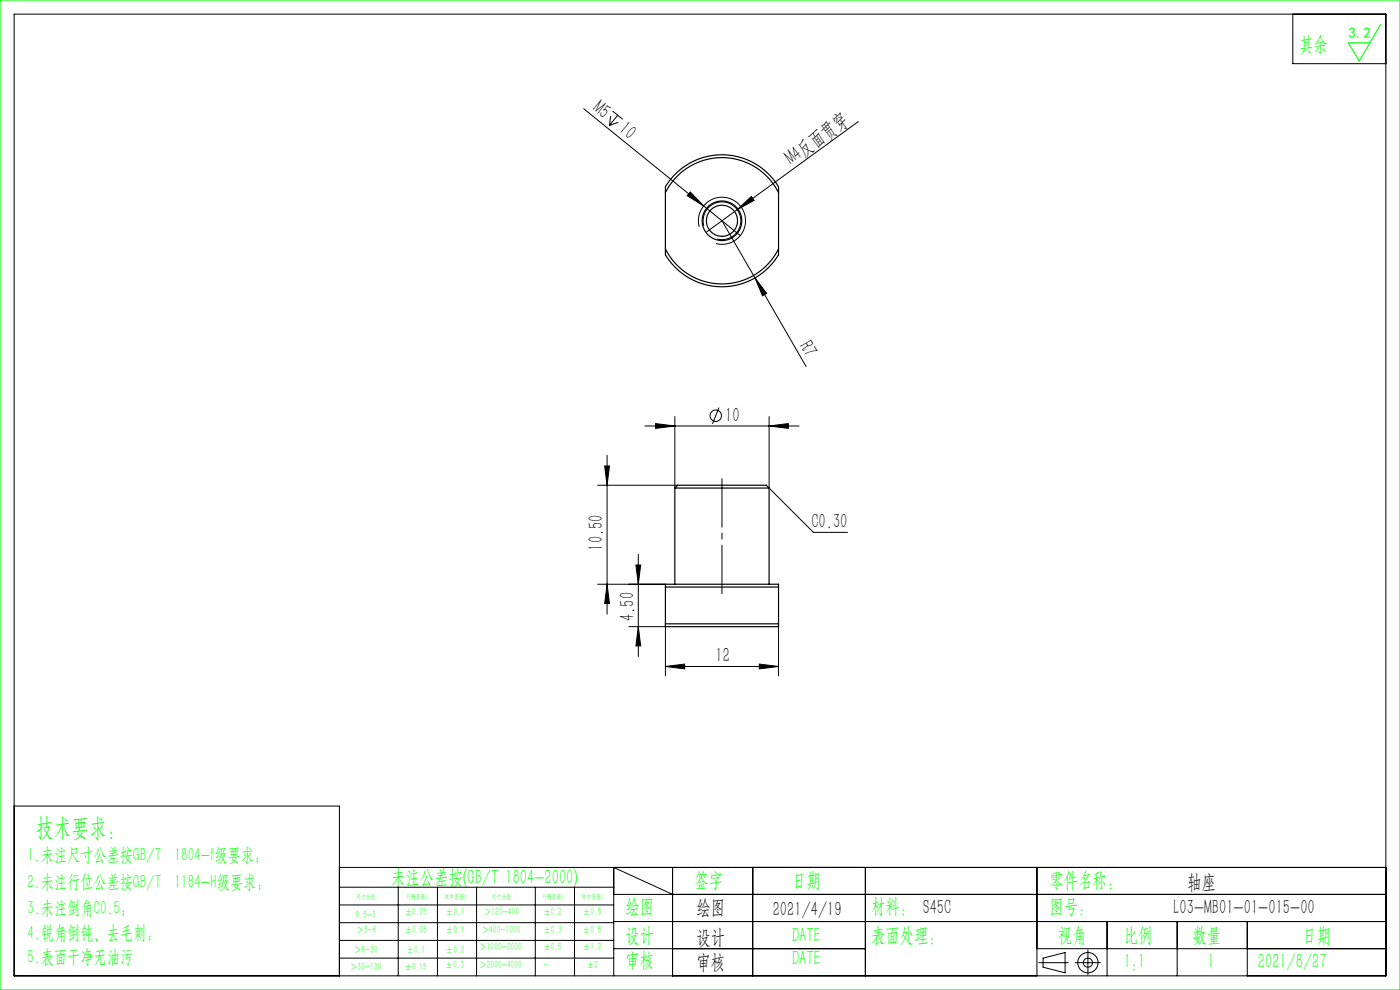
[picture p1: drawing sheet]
<svg xmlns="http://www.w3.org/2000/svg" width="297mm" height="210mm" viewBox="0 0 297 210" stroke-linecap="round" stroke-linejoin="round" font-family="sans-serif">
<g fill="none" stroke="#000" stroke-width=".21">
<path d="M3 3h291v204h-291zM274.3 3v10.5h19.7M123.8 23.1l25.5 20.6M129.5 24.6l-.2 2M130 23.6l2.1 1.7M131 24.4l-1.7 2.2M131.2 26l-1.9 .6M182.1 25.8l-32.2 23.4M146.4 40.7l2.9 3-3.5-2.2zM148.3 48.1a5 5 0 0 1 4.4-6.3 5 5 0 0 1 5.4 5.5 5 5 0 0 1-6.2 4.4M149.3 43.7l7.7 6.3M149.3 47.9a4 4 0 0 1 3.5-5.1 4 4 0 0 1 4.3 4.4 4 4 0 0 1-5 3.5"/>
<path d="M153.2 46.8l7 12.2M156.4 44.5l3-2.8 .6 .8zM160.2 59l2.4 3.2-.8 .5zM160.2 59l10.8 18.7M128.3 98.8h1l-.5 4.1zM128.8 96.6v33.7M136.8 90.4h32.7M139.1 89.9l4.1 .5-4.1 .5zM143.2 88.4v15.1M152.5 86.4l-1.4 3.5M163.2 90.4l4-.5v1zM163.2 88.4v15.1l9.4 9.4h7.2"/>
<path d="M126.8 102.9h17M134.9 119.8h1l-.5 4.1zM135.4 117.6v21.7M126.8 123.9h14.4M128.8 123.9l.5 4.1h-1zM133.4 132.9h7.8M135.4 132.9l.5 4.1h-1zM141.2 132.3v11.1M165.2 132.3v11.1M141.2 141.4l4-.5v1zM141.2 141.4h24M161.1 140.9l4.1 .5-4.1 .5z"/>
<path d="M3 171h69v36M72 184h222M72 188.2h58.2M72 192h58.2M72 195.7h58.2M72 199.5h58.2M84.5 188.2v18.8M92.8 188.2v18.8M101.1 188.2v18.8M113.6 188.2v18.8M121.9 188.2v18.8M130.2 189.7h163.8"/>
<path d="M130.2 195.5h163.8M142.7 189.7l-12.5-5.7v23M142.7 184v23M159.7 184v23M183.6 184v23M220 184v23M234.9 195.5v11.5M249.7 195.5v11.5M264.6 195.5v11.5M72 203.2h58.2M130.2 201.2h53.4M220 201.2h74"/>
<path d="M220.4 204.2h6.2M221.3 203.2l4.7-1.1v4.3l-4.7-1.2zM228.1 204.2h5.3M230.8 201.5v5.3"/>
<circle cx="151.8" cy="88.2" r="1.21"/>
<circle cx="230.8" cy="204.2" r="2.15"/>
<circle cx="230.8" cy="204.2" r=".96"/>
</g>
<path d="M153.2 125.9v-24.4" fill="none" stroke="#000" stroke-width=".21" stroke-dasharray="30.5 1.3 1.3 1.3" stroke-dashoffset="20.2"/>
<path d="M0 0h297v210h-297zM292.9 5.2l-4.5 7.7-2.4-3.8h4.6" fill="none" stroke="#0f0" stroke-width=".25"/>
<g fill="#000">
<path d="M146.4 40.7l2.9 3-3.5-2.2zM156.4 44.5l3-2.8 .6 .8zM160.2 59l2.4 3.2-.8 .5z"/>
<path d="M134.9 119.8h1l-.5 4.1zM135.4 132.9l.5 4.1h-1zM128.3 98.8h1l-.5 4.1zM128.8 123.9l.5 4.1h-1z"/>
<path d="M141.2 141.4l4-.5v1zM161.1 140.9l4.1 .5-4.1 .5zM139.1 89.9l4.1 .5-4.1 .5zM163.2 90.4l4-.5v1z"/>
</g>
<g fill="none" stroke="#000" stroke-width=".25">
<path d="M143.5 36.7a14 14 0 0 1 21.7 2.9v13.2a2.33 2.33 0 0 1-.9 2.5 14 14 0 0 1-23.1-1.3v-14.4l1.2-1.8zM141.2 40.9a13.4 13.4 0 0 1 12-7.5 13.4 13.4 0 0 1 12 7.5M141.2 52.8a13.4 13.4 0 0 0 12 7.4 13.4 13.4 0 0 0 12-7.4M143.2 103.5l.6-.6h18.8l.6 .6M143.2 103.5h20M143.2 103.5v20.4M163.2 103.5v20.4M141.2 123.9h24v9h-24zM141.2 124.5h24M141.2 132.3h24"/>
<circle cx="153.2" cy="46.8" r="3.3"/>
<circle cx="153.2" cy="46.8" r="4.2"/>
</g>
<text font-size="5.4" fill="#0f0" x="7.7" y="177.2">技术要求：</text>
<g font-size="4.4" fill="#0f0">
<text x="275.6" y="10.8">其余</text>
<text x="83" y="187.5">未注公差按(GB/T 1804-2000)</text>
<text x="147.3" y="188">签字</text>
<text x="168" y="188">日期</text>
<text x="222.6" y="188">零件名称：</text>
<text x="132.7" y="193.6">绘图</text>
<text x="184.8" y="193.6">材料： S45C</text>
<text x="222.6" y="193.6">图号：</text>
<text x="132.7" y="199.8">设计</text>
<text x="168" y="199.8">DATE</text>
<text x="184.8" y="199.8">表面处理：</text>
<text x="224.4" y="199.8">视角</text>
<text x="238.4" y="199.8">比例</text>
<text x="253" y="199.8">数量</text>
<text x="276.3" y="199.8">日期</text>
<text x="132.7" y="205.1">审核</text>
<text x="168" y="204.6">DATE</text>
<text x="238.4" y="205.3">1:1</text>
<text x="256.2" y="205.3">1</text>
<text x="266.9" y="205.3">2021/8/27</text>
</g>
<g font-size="4.4">
<text x="125.6" y="23.4" transform="rotate(39 125.6 23.4)">M5</text>
<text x="131.1" y="27.8" transform="rotate(39 131.1 27.8)">10</text>
<text x="167.9" y="35.1" transform="rotate(-36 167.9 35.1)">M4反面贯穿</text>
<text x="169.5" y="73.3" transform="rotate(60 169.5 73.3)">R7</text>
<text x="153.8" y="89.5">10</text>
<text x="172.1" y="112.1">C0.30</text>
<text x="127.9" y="116.8" transform="rotate(-90 127.9 116.8)">10.50</text>
<text x="134.5" y="131.7" transform="rotate(-90 134.5 131.7)">4.50</text>
<text x="151.8" y="140.5">12</text>
<text x="251.8" y="188.6">轴座</text>
<text x="147.8" y="194">绘图</text>
<text x="163.9" y="194.3">2021/4/19</text>
<text x="249" y="194">L03-MB01-01-015-00</text>
<text x="147.8" y="200.2">设计</text>
<text x="147.8" y="205.5">审核</text>
</g>
<g font-size="4" fill="#0f0">
<text x="5.9" y="182.6">1.未注尺寸公差按GB/T 1804-f级要求；</text>
<text x="5.9" y="188.4">2.未注行位公差按GB/T 1184-H级要求；</text>
<text x="5.9" y="193.9">3.未注倒角C0.5；</text>
<text x="5.9" y="199.2">4.锐角倒钝、去毛刺；</text>
<text x="5.9" y="204.2">5.表面干净无油污</text>
</g>
<text font-size="3.2" fill="#0f0" x="286.1" y="8">3.2</text>
<g font-size="2.3" fill="#0f0">
<text x="75.5" y="194.7">0.5-3</text>
<text x="75.6" y="198">＞3-6</text>
<text x="85.9" y="194.2">±0.05</text>
<text x="85.9" y="198">±0.05</text>
<text x="94.6" y="194.2">±0.1</text>
<text x="94.6" y="198">±0.1</text>
<text x="102.2" y="198">＞400-1000</text>
<text x="102.7" y="194.2">＞120-400</text>
<text x="115.3" y="194.2">±0.2</text>
<text x="115.3" y="198">±0.3</text>
<text x="123.7" y="194.2">±0.5</text>
<text x="123.7" y="198">±0.8</text>
<text x="75.1" y="202.2">＞6-30</text>
<text x="86.3" y="202.2">±0.1</text>
<text x="94.6" y="202.2">±0.2</text>
<text x="101.7" y="201.6">＞1000-2000</text>
<text x="115.3" y="201.6">±0.5</text>
<text x="123.7" y="201.6">±1.2</text>
<text x="74.3" y="205.8">＞30-120</text>
<text x="85.9" y="205.8">±0.15</text>
<text x="94.5" y="205.4">±0.3</text>
<text x="101.7" y="205.4">＞2000-4000</text>
<text x="115.3" y="205.4">-</text>
<text x="124.5" y="205.4">±2</text>
</g>
<g font-size="1.5" fill="#0f0">
<text x="75.5" y="190.6">尺寸分段</text>
<text x="86.4" y="190.6">F(精密级)</text>
<text x="94.4" y="190.6">M(中密级)</text>
<text x="104.3" y="190.6">尺寸分段</text>
<text x="115.2" y="190.6">F(精密级)</text>
<text x="123.5" y="190.6">M(中密级)</text>
</g>
</svg>
